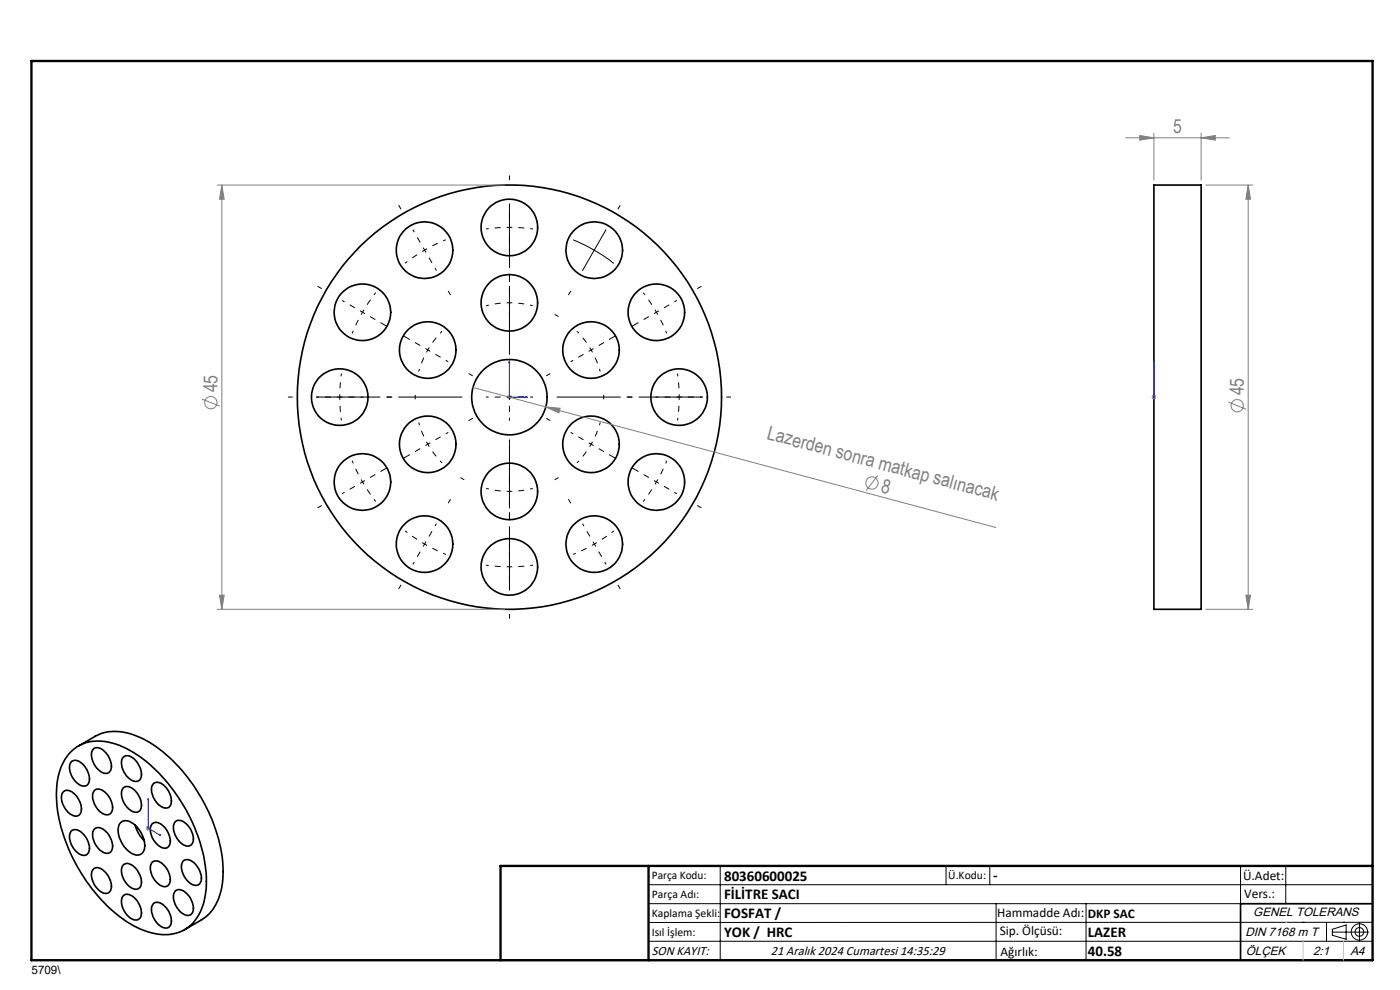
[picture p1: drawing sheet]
<svg xmlns="http://www.w3.org/2000/svg" width="297mm" height="210mm" viewBox="0 0 297 210" stroke-linecap="round" stroke-linejoin="round" font-family="sans-serif">
<g fill="none" stroke="#000" stroke-width=".35">
<path d="M244.8 39.3h10v89.9h-10zM15.3 159.2a9.1 9.1 0 0 1 9.4-1.3 28 28 0 0 1 13.3 11.4 32.4 32.4 0 0 1 5.7 19.2 11 11 0 0 1-4.2 8.5 10.3 10.3 0 0 1-9.9 0 30.9 30.9 0 0 1-13.3-13.4 30.4 30.4 0 0 1-4.2-17.4 11.3 11.3 0 0 1 3.2-7zM16.7 158.2l3.5-2a10.2 10.2 0 0 1 9.5 .2 30.9 30.9 0 0 1 13.3 13.5 30.4 30.4 0 0 1 4.2 17.3 10.3 10.3 0 0 1-4.5 8l-3.6 2M19.8 158.9a1.94 1.94 0 0 1 2.7 .8 3.8 3.8 0 0 1 .9 3.8 1.64 1.64 0 0 1-2.6-.3 3.9 3.9 0 0 1-1.2-4.1zM13.4 168a1.75 1.75 0 0 1 2.5 .5 3.7 3.7 0 0 1 1 4.3 1.63 1.63 0 0 1-2.3-.3 4 4 0 0 1-1.3-4.3zM15.1 176.3a1.73 1.73 0 0 1 2.5 .6 3.8 3.8 0 0 1 1.1 4 1.64 1.64 0 0 1-2.6-.3 3.9 3.9 0 0 1-1.1-4.1zM15.1 161.6a1.98 1.98 0 0 1 2.8 .8 3.5 3.5 0 0 1 .7 4 1.59 1.59 0 0 1-2.2-.3 4.3 4.3 0 0 1-1.5-4.1zM20 175.9a1.55 1.55 0 0 1 2.3 .3 4 4 0 0 1 1.3 4.3 1.53 1.53 0 0 1-2.4-.1 4.3 4.3 0 0 1-1.4-4.1zM20 167.7a1.99 1.99 0 0 1 2.8 .8 3.8 3.8 0 0 1 .8 3.8 1.36 1.36 0 0 1-2.1 .1 4.1 4.1 0 0 1-1.6-4.5zM25.6 174.5a2.11 2.11 0 0 1 2.9 .4 5.6 5.6 0 0 1 2 5.6 1.78 1.78 0 0 1-2.9 .3 5.6 5.6 0 0 1-2.3-5.9zM26.3 160.5a2.22 2.22 0 0 1 2.8 1.2 3.4 3.4 0 0 1 .5 3.7 1.99 1.99 0 0 1-2.7-.8 3.5 3.5 0 0 1-.8-4zM26.3 167a2.39 2.39 0 0 1 3 1.5 3.1 3.1 0 0 1 .3 3.5 1.99 1.99 0 0 1-2.7-.8 3.5 3.5 0 0 1-.8-4z"/>
<path d="M28.7 175.1a6.5 6.5 0 0 0 1.9 3.2M32.2 174.8a1.55 1.55 0 0 1 2.3 .3 4 4 0 0 1 1.4 4.3 1.49 1.49 0 0 1-2.4-.1 4.2 4.2 0 0 1-1.5-4.1zM32.5 166.3a1.58 1.58 0 0 1 2.2 .3 3.7 3.7 0 0 1 1.3 4.5 1.63 1.63 0 0 1-2.3-.3 4.3 4.3 0 0 1-1.4-4.2zM37.1 174.3a1.99 1.99 0 0 1 2.8 .8 3.8 3.8 0 0 1 .9 3.9 1.64 1.64 0 0 1-2.6-.4 3.9 3.9 0 0 1-1.2-4.1zM19.9 184.2a2.27 2.27 0 0 1 2.8 1.2 3.4 3.4 0 0 1 .5 3.8 1.69 1.69 0 0 1-2.4-.6 3.8 3.8 0 0 1-1.2-4zM26.3 189.9a2.39 2.39 0 0 1 3 1.5 3.1 3.1 0 0 1 .3 3.4 1.73 1.73 0 0 1-2.5-.5 3.6 3.6 0 0 1-1-4.3zM26.3 183.4a2.39 2.39 0 0 1 3 1.5 3.1 3.1 0 0 1 .3 3.4 1.99 1.99 0 0 1-2.7-.8 3.5 3.5 0 0 1-.8-4zM32.2 182.9a1.73 1.73 0 0 1 2.5 .6 3.8 3.8 0 0 1 1.2 4.1 1.64 1.64 0 0 1-2.6-.4 3.9 3.9 0 0 1-1.2-4.1zM32.5 191.7a1.73 1.73 0 0 1 2.5 .6 3.6 3.6 0 0 1 1 4.2 1.63 1.63 0 0 1-2.3-.3 4.1 4.1 0 0 1-1.3-4.3zM37.1 189a1.75 1.75 0 0 1 2.6 .6 3.9 3.9 0 0 1 1.1 4.1 1.36 1.36 0 0 1-2.1 0 4.2 4.2 0 0 1-1.8-4.3zM38.9 182.7a1.63 1.63 0 0 1 2.2 .3 4.3 4.3 0 0 1 1.5 4.1 1.45 1.45 0 0 1-2.5 .1 4.1 4.1 0 0 1-1.4-4.4zM291.2 191.7h-28v12"/>
<path d="M106.2 203.7h185"/>
<circle cx="90.1" cy="53.1" r="6"/>
<circle cx="108.1" cy="48.2" r="6"/>
<circle cx="126.1" cy="53.1" r="6"/>
<circle cx="76.9" cy="66.2" r="6"/>
<circle cx="90.7" cy="74.2" r="6"/>
<circle cx="108.1" cy="64.2" r="6"/>
<circle cx="125.4" cy="74.2" r="6"/>
<circle cx="139.2" cy="66.2" r="6"/>
<circle cx="72.1" cy="84.3" r="6"/>
<circle cx="90.7" cy="94.2" r="6"/>
<circle cx="108.1" cy="84.2" r="45"/>
<circle cx="108.1" cy="84.3" r="8"/>
<circle cx="125.4" cy="94.2" r="6"/>
<circle cx="144.1" cy="84.3" r="6"/>
<circle cx="76.9" cy="102.2" r="6"/>
<circle cx="90.1" cy="115.4" r="6"/>
<circle cx="108.1" cy="104.2" r="6"/>
<circle cx="126.1" cy="115.4" r="6"/>
<circle cx="139.2" cy="102.2" r="6"/>
<circle cx="108.1" cy="120.2" r="6"/>
</g>
<g fill="none" stroke="#808080" stroke-width=".21">
<path d="M46.1 39.3h61M47.1 39.3l.5 3h-1zM47.1 39.3v89.9M238.8 29.2h22M241.8 28.7l3 .5-3 .5zM244.8 28.2v10M254.8 29.2l3-.5v1zM254.8 28.2v10M255.8 39.3h10M264.8 39.3l.5 3h-1zM264.8 39.3v89.9M42.9 84.7l3.7 1.4"/>
<path d="M100.3 82.2l15.5 4.1M107.6 84.2h.9M107.7 83.9l.7 .7M108.1 83.7v1M108.4 83.9l-.7 .7M115.8 86.3l3 .3-.2 1zM115.8 86.3l95.4 25.6M244.3 84.2h1M244.4 83.9l.7 .7M244.8 83.7v1M245.1 83.9l-.7 .7M260.6 85.3l3.7 1.5"/>
<path d="M186.2 100.9l-2.4 3.2M46.1 129.2h61M46.6 126.3h1l-.5 2.9zM255.8 129.2h10M264.3 126.3h1l-.5 2.9zM30.9 175.7h1M31.1 175.3l.7 .7M31.4 175.2v1M31.8 175.3l-.7 .7"/>
<circle cx="44.7" cy="85.4" r="1.31"/>
<circle cx="262.5" cy="86.1" r="1.3"/>
<circle cx="185" cy="102.4" r="1.3"/>
</g>
<g fill="none" stroke="#000" stroke-width=".21" stroke-dasharray="15.2 1.3 1.3 1.3" stroke-dashoffset="14.6" stroke-linecap="butt">
<path d="M90.1 53.1l-4.2 2.7M90.1 53.1l4.5-2.2M90.1 53.1l-2.5-4.4M90.1 53.1l2.5 4.3M108.1 48.2l-5 .4M108.1 48.2l5 .4M108.1 48.2v-5M108.1 48.2v5M76.9 66.2l-2.2 4.5M76.9 66.2l2.8-4.1M76.9 66.2l-4.3-2.5M76.9 66.2l4.3 2.5"/>
<path d="M90.8 74.2l-1.2 2.3-.8 2.3M90.8 74.2l1.3-2.1 1.7-1.8M90.8 74.2l-4.4-2.5M90.8 74.2l4.3 2.5M108.1 64.2l-2.5 .2-2.5 .4M108.1 64.2l2.5 .2 2.4 .4M108.1 64.2v-5M108.1 64.2v5M125.4 74.2l-1.4-2.1-1.6-1.8M125.4 74.2l1.1 2.3 .8 2.3M125.4 74.2l4.3-2.5M125.4 74.2l-4.3 2.5"/>
<path d="M139.3 66.2l-2.8-4.1M139.3 66.2l2.1 4.5M139.3 66.2l4.3-2.5M139.3 66.2l-4.4 2.5M72.1 84.2l.3 5M72.1 84.2l.3-5M72.1 84.2h-5M72.1 84.2h5M90.8 94.2l1.3 2.1 1.7 1.9M90.8 94.2l-1.2-2.2-.8-2.4M90.8 94.2l-4.4 2.5M90.8 94.2l4.3-2.5"/>
<path d="M108.1 84.2v-5M108.1 84.2h-5M108.1 84.2v5M108.1 84.2h5M125.4 94.2l1.1-2.2 .8-2.4M125.4 94.2l-1.4 2.1-1.6 1.9M125.4 94.2l4.3 2.5M125.4 94.2l-4.3-2.5M144.1 84.2l-.4-5M144.1 84.2l-.4 5M144.1 84.2h5M144.1 84.2h-5"/>
<path d="M76.9 102.2l2.8 4.2M76.9 102.2l-2.2-4.5M76.9 102.2l-4.3 2.5M76.9 102.2l4.3-2.5M90.1 115.4l4.5 2.2M90.1 115.4l-4.2-2.8M90.1 115.4l-2.5 4.3M90.1 115.4l2.5-4.3M108.1 104.2l2.5-.1 2.4-.5M108.1 104.2l-2.5-.1-2.5-.5M108.1 104.2v5M108.1 104.2v-5"/>
<path d="M126.1 115.4l4.1-2.8M126.1 115.4l-4.5 2.2M126.1 115.4l2.5 4.3M126.1 115.4l-2.5-4.3M139.3 102.2l2.1-4.5M139.3 102.2l-2.8 4.2M139.3 102.2l4.3 2.5M139.3 102.2l-4.4-2.5M108.1 120.2l5-.3M108.1 120.2l-5-.3M108.1 120.2v5M108.1 120.2v-5"/>
</g>
<g fill="none" stroke="#000" stroke-width=".21" stroke-dasharray="15.2 1.3 1.3 1.3" stroke-linecap="butt">
<path d="M108.1 38.2v-1M85.1 44.4l-.5-.9M108.1 58.2v1M108.1 54.2v-1M131.1 44.4l.5-.9M68.2 61.2l-.8-.5M82.1 69.2l-.9-.5M85.6 71.2l.8 .5M95.1 61.7l.5 .9M99.4 79.2l.9 .5M108.1 74.2v1M116.7 79.2l-.8 .5"/>
<path d="M118.5 67.1l-.8-.4M121.1 61.7l-.5 .9M130.6 71.2l-.9 .5M134.1 69.2l.8-.5M147.9 61.2l.9-.5M62.1 84.2h-1M82.1 84.2h1M82.1 99.2l-.9 .5M85.6 97.2l.8-.5M88.1 83.8v.9M99.4 89.2l.9-.5M108.1 94.2v-1"/>
<path d="M116.7 89.2l-.8-.5M128.1 84.7v-.9M130.6 97.2l-.9-.5M134.1 99.2l.8 .5M134.1 84.2h-1M154.1 84.2h1M68.2 107.2l-.8 .5M95.1 106.7l.5-.8M97.7 101.3l.8 .5M108.1 110.2v-1M108.1 114.2v1M117.7 101.8l.8-.5"/>
<path d="M121.1 106.7l-.5-.8M147.9 107.2l.9 .5M85.1 124.1l-.5 .8M108.1 130.2v1M131.1 124.1l.5 .8"/>
</g>
<g fill="none" stroke="#000" stroke-width=".21">
<path d="M121.6 50.9l4.4 2.2M126 53.1l2.2 1.3 2 1.5M126 53.1l-2.4 4.3M128.6 48.7l-2.6 4.4M137.6 187.7h153.6M137.6 191.7h153.6M137.6 199.7h153.6M152.8 183.7v20M200.7 183.7v4M210 183.7v4M211.3 191.7v12M230.4 191.7v12"/>
<path d="M263.2 183.7v20M272.8 183.7v8M276.4 195.6h.1M281.4 195.6v4.1M282.6 197.7h7.8M282.6 197.1l3-.9v3l-3-.8zM285 195.6h.1M288.4 195.8v3.8M291.2 195.6l-153.6 .1"/>
<circle cx="288.4" cy="197.7" r="1.74"/>
<circle cx="288.4" cy="197.7" r=".93"/>
</g>
<path d="M108.1 76.5v7.7h3.8M108.1 76.5l.1 .4h-.3zM244.8 76.5v.4v-.4M244.8 76.5v7.7M111.5 84.2h.4l-.4 .1zM244.8 84.2v.1zM244.8 84.2h.1M31.4 169.4v6.3l2.7 1.6M31.4 169.4l.1 .3h-.1zM33.9 177l.2 .3-.2-.1z" fill="none" stroke="#00f" stroke-width=".21"/>
<path d="M108.1 74.2v-31M98.1 84.2h-31M108.1 94.2v31M118.1 84.2h31" fill="none" stroke="#000" stroke-width=".21" stroke-dasharray="15.2 1.3 1.3 1.3" stroke-dashoffset="1.6" stroke-linecap="butt"/>
<path d="M6.7 12.9h284.5v190.8h-284.5zM137.6 183.7v20M291.2 183.7h-185v20" fill="none" stroke="#000" stroke-width=".5"/>
<path d="M272.8 195.6h.1M276.4 199.7v4M285 199.7v4" fill="none" stroke="#c0c0c0" stroke-width=".21"/>
<g fill="#00f">
<path d="M33.9 177l.2 .3-.2-.1zM31.4 169.4l.1 .3h-.1zM111.5 84.2h.4l-.4 .1zM108.1 76.5l.1 .4h-.3z"/>
<path d="M244.8 84.2v.1zM244.8 76.5v.4z"/>
</g>
<g fill="#808080">
<path d="M115.8 86.3l3 .3-.2 1z"/>
<path d="M254.8 29.2l3-.5v1zM241.8 28.7l3 .5-3 .5z"/>
<path d="M47.1 39.3l.5 3h-1zM46.6 126.3h1l-.5 2.9zM264.8 39.3l.5 3h-1zM264.3 126.3h1l-.5 2.9z"/>
</g>
<g font-size="4.1" fill="#808080">
<text x="248.9" y="28.3">5</text>
<text x="46.2" y="83.2" transform="rotate(-90 46.2 83.2)">45</text>
<text x="263.9" y="83.9" transform="rotate(-90 263.9 83.9)">45</text>
<text x="162.6" y="93.1" transform="rotate(15 162.6 93.1)">Lazerden sonra matkap salınacak</text>
<text x="186.7" y="104.3" transform="rotate(15 186.7 104.3)">8</text>
</g>
<g font-size="3.2">
<text x="153.6" y="186.8">80360600025</text>
<text x="153.6" y="190.8">FİLİTRE SACI</text>
<text x="210.7" y="186.6">-</text>
<text x="153.6" y="194.8">FOSFAT /</text>
<text x="153.6" y="198.8">YOK / HRC</text>
<text x="230.8" y="198.7">LAZER</text>
<text x="230.8" y="202.8">40.58</text>
</g>
<g font-size="2.8">
<text x="263.7" y="186.7">Ü.Adet:</text>
<text x="263.9" y="190.5">Vers.:</text>
<text x="211.5" y="194.5">Hammadde Adı:</text>
<text x="230.8" y="194.7">DKP SAC</text>
<text x="138.3" y="202.6">SON KAYIT:</text>
<text x="163.5" y="202.6">21 Aralık 2024 Cumartesi 14:35:29</text>
<text x="212.1" y="198.4">Sip. Ölçüsü:</text>
<text x="212.2" y="202.7">Ağırlık:</text>
</g>
<g font-size="2.6">
<text x="265.9" y="194.4">GENEL TOLERANS</text>
<text x="264.2" y="198.5">DIN 7168 m T</text>
<text x="264.3" y="202.6">ÖLÇEK</text>
<text x="278.5" y="202.6">2:1</text>
<text x="286.5" y="202.6">A4</text>
</g>
<g font-size="2.5">
<text x="138.3" y="186.4">Parça Kodu:</text>
<text x="138.3" y="190.5">Parça Adı:</text>
<text x="201.2" y="186.5">Ü.Kodu:</text>
<text x="138.3" y="194.5">Kaplama Şekli:</text>
<text x="138.3" y="198.6">Isıl İşlem:</text>
<text x="6.7" y="206.7">5709\</text>
</g>
</svg>
